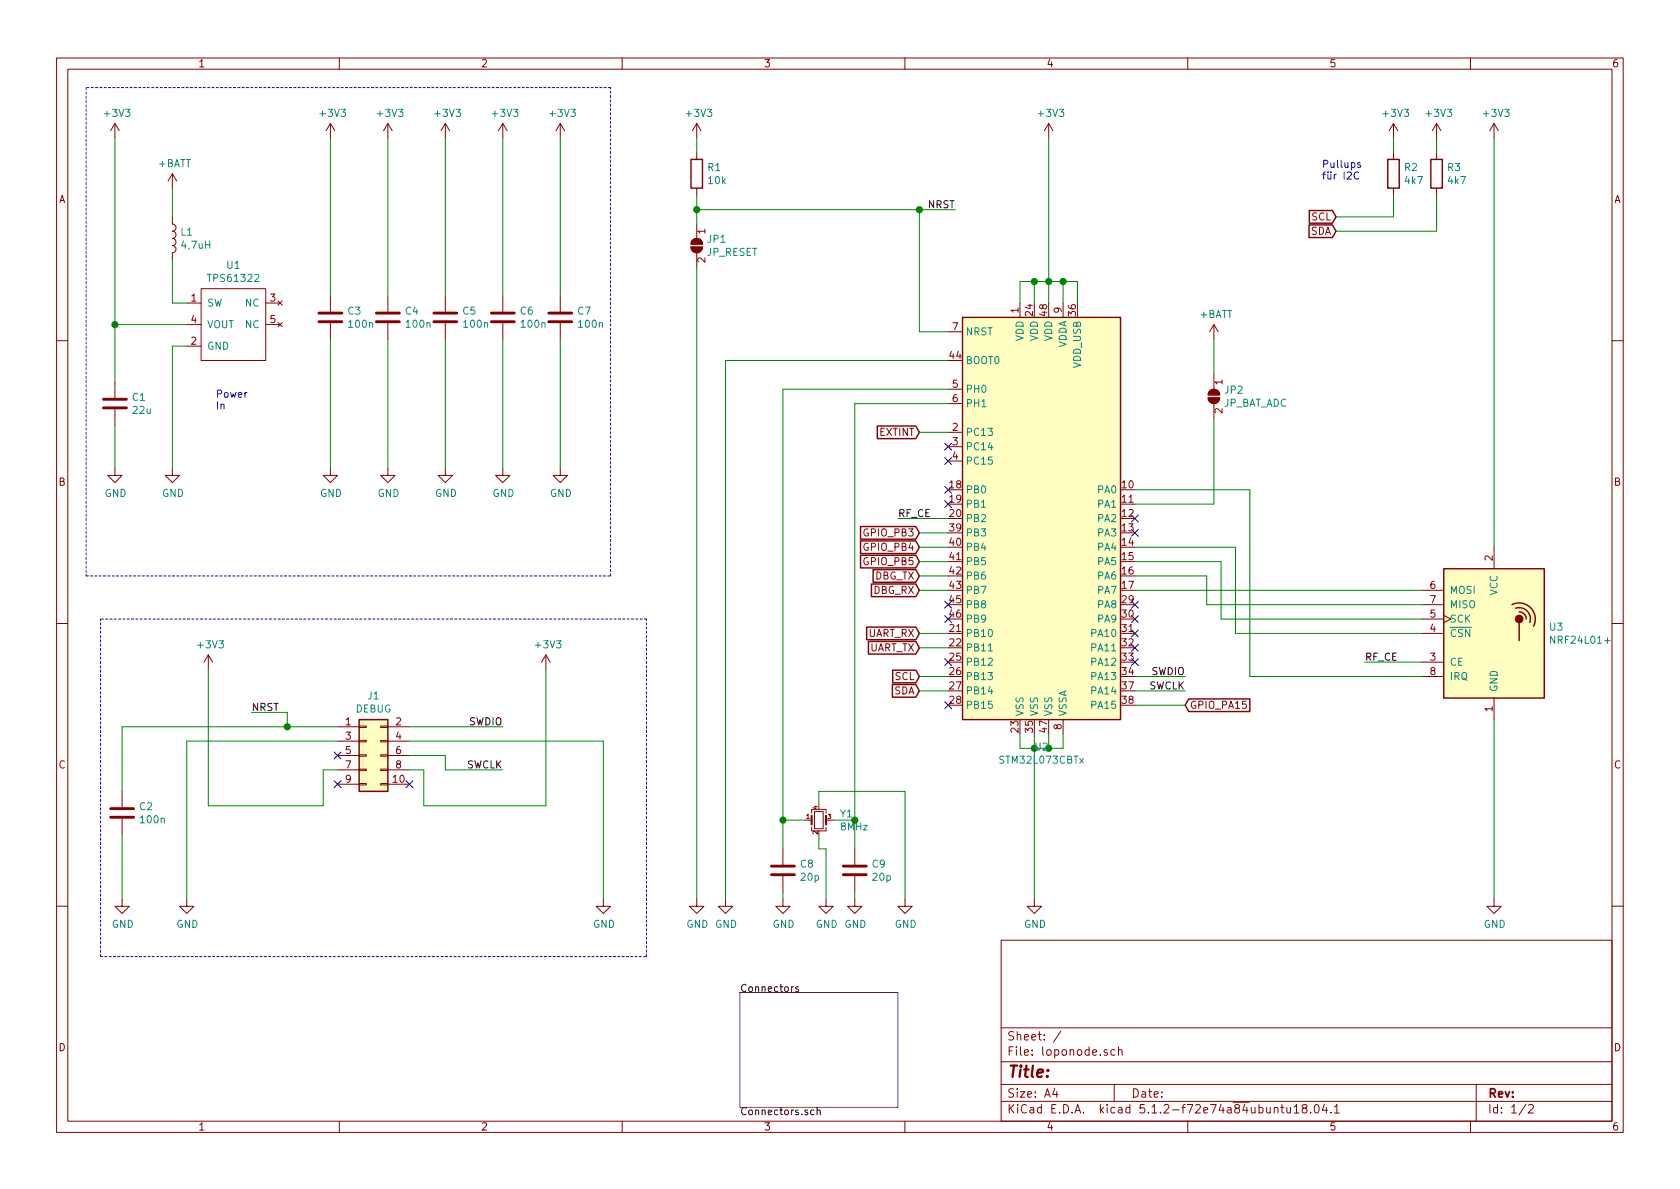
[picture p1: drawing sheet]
EESchema Schematic File Version 4
LIBS:loponode-cache
EELAYER 29 0
EELAYER END
$Descr A4 11693 8268
encoding utf-8
Sheet 1 2
Title ""
Date ""
Rev ""
Comp ""
Comment1 ""
Comment2 ""
Comment3 ""
Comment4 ""
$EndDescr
$Comp
L RF:NRF24L01_Breakout U3
U 1 1
P 10400 4400
F 0 "U3" H 10780 4446 50  0000 L CNN
F 1 "NRF24L01+" H 10780 4355 50  0000 L CNN
F 2 "RF_Module:nRF24L01_Breakout" H 10550 5000 50  0001 L CIN
F 3 "http://www.nordicsemi.com/eng/content/download/2730/34105/file/nRF24L01_Product_Specification_v2_0.pdf" H 10400 4300 50  0001 C CNN
	1    10400 4400
	1    0    0    -1  
$EndComp
$Comp
L tps61322:TPS61322 U1
U 1 1
P 1600 2250
F 0 "U1" H 1625 2665 50  0000 C CNN
F 1 "TPS61322" H 1625 2574 50  0000 C CNN
F 2 "SOT95P280X145-5N:SOT95P280X145-5N" H 1100 2950 50  0001 C CNN
F 3 "" H 1100 2950 50  0001 C CNN
	1    1600 2250
	1    0    0    -1  
$EndComp
$Comp
L power:+BATT #PWR0101
U 1 1
P 1200 1300
F 0 "#PWR0101" H 1200 1150 50  0001 C CNN
F 1 "+BATT" H 1215 1473 50  0000 C CNN
F 2 "" H 1200 1300 50  0001 C CNN
F 3 "" H 1200 1300 50  0001 C CNN
	1    1200 1300
	1    0    0    -1  
$EndComp
$Comp
L Device:L L1
U 1 1
P 1200 1650
F 0 "L1" H 1253 1696 50  0000 L CNN
F 1 "4,7uH" H 1253 1605 50  0000 L CNN
F 2 "Inductor_SMD:L_1210_3225Metric_Pad1.42x2.65mm_HandSolder" H 1200 1650 50  0001 C CNN
F 3 "~" H 1200 1650 50  0001 C CNN
	1    1200 1650
	1    0    0    -1  
$EndComp
Wire Wire Line
	1300 2100 1200 2100
$Comp
L power:+3V3 #PWR0102
U 1 1
P 800 950
F 0 "#PWR0102" H 800 800 50  0001 C CNN
F 1 "+3V3" H 815 1123 50  0000 C CNN
F 2 "" H 800 950 50  0001 C CNN
F 3 "" H 800 950 50  0001 C CNN
	1    800  950 
	1    0    0    -1  
$EndComp
Wire Wire Line
	800  2250 1300 2250
$Comp
L power:GND #PWR0103
U 1 1
P 1200 3250
F 0 "#PWR0103" H 1200 3000 50  0001 C CNN
F 1 "GND" H 1205 3077 50  0000 C CNN
F 2 "" H 1200 3250 50  0001 C CNN
F 3 "" H 1200 3250 50  0001 C CNN
	1    1200 3250
	1    0    0    -1  
$EndComp
Wire Wire Line
	1200 2400 1300 2400
$Comp
L power:GND #PWR0104
U 1 1
P 800 3250
F 0 "#PWR0104" H 800 3000 50  0001 C CNN
F 1 "GND" H 805 3077 50  0000 C CNN
F 2 "" H 800 3250 50  0001 C CNN
F 3 "" H 800 3250 50  0001 C CNN
	1    800  3250
	1    0    0    -1  
$EndComp
$Comp
L Device:C C1
U 1 1
P 800 2800
F 0 "C1" H 915 2846 50  0000 L CNN
F 1 "22u" H 915 2755 50  0000 L CNN
F 2 "Capacitor_SMD:C_0805_2012Metric_Pad1.15x1.40mm_HandSolder" H 838 2650 50  0001 C CNN
F 3 "~" H 800 2800 50  0001 C CNN
	1    800  2800
	1    0    0    -1  
$EndComp
Wire Wire Line
	8400 4200 8400 4000
Wire Wire Line
	8400 4000 7900 4000
Wire Wire Line
	8500 3900 8500 4300
Wire Wire Line
	7900 3900 8500 3900
Wire Wire Line
	8600 4400 8600 3800
Wire Wire Line
	8600 3800 7900 3800
$Comp
L power:GND #PWR0105
U 1 1
P 10400 6250
F 0 "#PWR0105" H 10400 6000 50  0001 C CNN
F 1 "GND" H 10405 6077 50  0000 C CNN
F 2 "" H 10400 6250 50  0001 C CNN
F 3 "" H 10400 6250 50  0001 C CNN
	1    10400 6250
	1    0    0    -1  
$EndComp
$Comp
L power:+3V3 #PWR0106
U 1 1
P 10400 950
F 0 "#PWR0106" H 10400 800 50  0001 C CNN
F 1 "+3V3" H 10415 1123 50  0000 C CNN
F 2 "" H 10400 950 50  0001 C CNN
F 3 "" H 10400 950 50  0001 C CNN
	1    10400 950 
	1    0    0    -1  
$EndComp
Wire Wire Line
	10400 950  10400 3800
$Comp
L power:+3V3 #PWR0107
U 1 1
P 7300 950
F 0 "#PWR0107" H 7300 800 50  0001 C CNN
F 1 "+3V3" H 7315 1123 50  0000 C CNN
F 2 "" H 7300 950 50  0001 C CNN
F 3 "" H 7300 950 50  0001 C CNN
	1    7300 950 
	1    0    0    -1  
$EndComp
Wire Wire Line
	7100 2100 7100 1950
Wire Wire Line
	7100 1950 7200 1950
Wire Wire Line
	7500 1950 7500 2100
Wire Wire Line
	7400 2100 7400 1950
Connection ~ 7400 1950
Wire Wire Line
	7400 1950 7500 1950
Wire Wire Line
	7300 2100 7300 1950
Connection ~ 7300 1950
Wire Wire Line
	7300 1950 7400 1950
Wire Wire Line
	7200 2100 7200 1950
Connection ~ 7200 1950
Wire Wire Line
	7200 1950 7300 1950
Wire Wire Line
	7300 950  7300 1950
$Comp
L Device:C C3
U 1 1
P 2300 2200
F 0 "C3" H 2415 2246 50  0000 L CNN
F 1 "100n" H 2415 2155 50  0000 L CNN
F 2 "Capacitor_SMD:C_0805_2012Metric_Pad1.15x1.40mm_HandSolder" H 2338 2050 50  0001 C CNN
F 3 "~" H 2300 2200 50  0001 C CNN
	1    2300 2200
	1    0    0    -1  
$EndComp
$Comp
L power:+3V3 #PWR0108
U 1 1
P 2300 950
F 0 "#PWR0108" H 2300 800 50  0001 C CNN
F 1 "+3V3" H 2315 1123 50  0000 C CNN
F 2 "" H 2300 950 50  0001 C CNN
F 3 "" H 2300 950 50  0001 C CNN
	1    2300 950 
	1    0    0    -1  
$EndComp
$Comp
L power:GND #PWR0109
U 1 1
P 2300 3250
F 0 "#PWR0109" H 2300 3000 50  0001 C CNN
F 1 "GND" H 2305 3077 50  0000 C CNN
F 2 "" H 2300 3250 50  0001 C CNN
F 3 "" H 2300 3250 50  0001 C CNN
	1    2300 3250
	1    0    0    -1  
$EndComp
$Comp
L Device:C C4
U 1 1
P 2700 2200
F 0 "C4" H 2815 2246 50  0000 L CNN
F 1 "100n" H 2815 2155 50  0000 L CNN
F 2 "Capacitor_SMD:C_0805_2012Metric_Pad1.15x1.40mm_HandSolder" H 2738 2050 50  0001 C CNN
F 3 "~" H 2700 2200 50  0001 C CNN
	1    2700 2200
	1    0    0    -1  
$EndComp
$Comp
L power:+3V3 #PWR0110
U 1 1
P 2700 950
F 0 "#PWR0110" H 2700 800 50  0001 C CNN
F 1 "+3V3" H 2715 1123 50  0000 C CNN
F 2 "" H 2700 950 50  0001 C CNN
F 3 "" H 2700 950 50  0001 C CNN
	1    2700 950 
	1    0    0    -1  
$EndComp
$Comp
L power:GND #PWR0111
U 1 1
P 2700 3250
F 0 "#PWR0111" H 2700 3000 50  0001 C CNN
F 1 "GND" H 2705 3077 50  0000 C CNN
F 2 "" H 2700 3250 50  0001 C CNN
F 3 "" H 2700 3250 50  0001 C CNN
	1    2700 3250
	1    0    0    -1  
$EndComp
$Comp
L Device:C C5
U 1 1
P 3100 2200
F 0 "C5" H 3215 2246 50  0000 L CNN
F 1 "100n" H 3215 2155 50  0000 L CNN
F 2 "Capacitor_SMD:C_0805_2012Metric_Pad1.15x1.40mm_HandSolder" H 3138 2050 50  0001 C CNN
F 3 "~" H 3100 2200 50  0001 C CNN
	1    3100 2200
	1    0    0    -1  
$EndComp
$Comp
L power:+3V3 #PWR0112
U 1 1
P 3100 950
F 0 "#PWR0112" H 3100 800 50  0001 C CNN
F 1 "+3V3" H 3115 1123 50  0000 C CNN
F 2 "" H 3100 950 50  0001 C CNN
F 3 "" H 3100 950 50  0001 C CNN
	1    3100 950 
	1    0    0    -1  
$EndComp
$Comp
L power:GND #PWR0113
U 1 1
P 3100 3250
F 0 "#PWR0113" H 3100 3000 50  0001 C CNN
F 1 "GND" H 3105 3077 50  0000 C CNN
F 2 "" H 3100 3250 50  0001 C CNN
F 3 "" H 3100 3250 50  0001 C CNN
	1    3100 3250
	1    0    0    -1  
$EndComp
$Comp
L Device:C C6
U 1 1
P 3500 2200
F 0 "C6" H 3615 2246 50  0000 L CNN
F 1 "100n" H 3615 2155 50  0000 L CNN
F 2 "Capacitor_SMD:C_0805_2012Metric_Pad1.15x1.40mm_HandSolder" H 3538 2050 50  0001 C CNN
F 3 "~" H 3500 2200 50  0001 C CNN
	1    3500 2200
	1    0    0    -1  
$EndComp
$Comp
L power:+3V3 #PWR0114
U 1 1
P 3500 950
F 0 "#PWR0114" H 3500 800 50  0001 C CNN
F 1 "+3V3" H 3515 1123 50  0000 C CNN
F 2 "" H 3500 950 50  0001 C CNN
F 3 "" H 3500 950 50  0001 C CNN
	1    3500 950 
	1    0    0    -1  
$EndComp
$Comp
L power:GND #PWR0115
U 1 1
P 3500 3250
F 0 "#PWR0115" H 3500 3000 50  0001 C CNN
F 1 "GND" H 3505 3077 50  0000 C CNN
F 2 "" H 3500 3250 50  0001 C CNN
F 3 "" H 3500 3250 50  0001 C CNN
	1    3500 3250
	1    0    0    -1  
$EndComp
$Comp
L Device:C C7
U 1 1
P 3900 2200
F 0 "C7" H 4015 2246 50  0000 L CNN
F 1 "100n" H 4015 2155 50  0000 L CNN
F 2 "Capacitor_SMD:C_0805_2012Metric_Pad1.15x1.40mm_HandSolder" H 3938 2050 50  0001 C CNN
F 3 "~" H 3900 2200 50  0001 C CNN
	1    3900 2200
	1    0    0    -1  
$EndComp
$Comp
L power:+3V3 #PWR0116
U 1 1
P 3900 950
F 0 "#PWR0116" H 3900 800 50  0001 C CNN
F 1 "+3V3" H 3915 1123 50  0000 C CNN
F 2 "" H 3900 950 50  0001 C CNN
F 3 "" H 3900 950 50  0001 C CNN
	1    3900 950 
	1    0    0    -1  
$EndComp
$Comp
L power:GND #PWR0117
U 1 1
P 3900 3250
F 0 "#PWR0117" H 3900 3000 50  0001 C CNN
F 1 "GND" H 3905 3077 50  0000 C CNN
F 2 "" H 3900 3250 50  0001 C CNN
F 3 "" H 3900 3250 50  0001 C CNN
	1    3900 3250
	1    0    0    -1  
$EndComp
$Comp
L power:GND #PWR0118
U 1 1
P 7200 6250
F 0 "#PWR0118" H 7200 6000 50  0001 C CNN
F 1 "GND" H 7205 6077 50  0000 C CNN
F 2 "" H 7200 6250 50  0001 C CNN
F 3 "" H 7200 6250 50  0001 C CNN
	1    7200 6250
	1    0    0    -1  
$EndComp
Wire Wire Line
	7100 5100 7100 5200
Wire Wire Line
	7100 5200 7200 5200
Wire Wire Line
	7400 5200 7400 5100
Wire Wire Line
	7300 5100 7300 5200
Connection ~ 7300 5200
Wire Wire Line
	7300 5200 7400 5200
Wire Wire Line
	7200 5100 7200 5200
Connection ~ 7200 5200
Wire Wire Line
	7200 5200 7300 5200
$Comp
L power:+3V3 #PWR0119
U 1 1
P 4850 950
F 0 "#PWR0119" H 4850 800 50  0001 C CNN
F 1 "+3V3" H 4865 1123 50  0000 C CNN
F 2 "" H 4850 950 50  0001 C CNN
F 3 "" H 4850 950 50  0001 C CNN
	1    4850 950 
	1    0    0    -1  
$EndComp
$Comp
L Device:R R1
U 1 1
P 4850 1200
F 0 "R1" H 4920 1246 50  0000 L CNN
F 1 "10k" H 4920 1155 50  0000 L CNN
F 2 "Resistor_SMD:R_0805_2012Metric_Pad1.15x1.40mm_HandSolder" V 4780 1200 50  0001 C CNN
F 3 "~" H 4850 1200 50  0001 C CNN
	1    4850 1200
	1    0    0    -1  
$EndComp
$Comp
L power:GND #PWR0120
U 1 1
P 4850 6250
F 0 "#PWR0120" H 4850 6000 50  0001 C CNN
F 1 "GND" H 4855 6077 50  0000 C CNN
F 2 "" H 4850 6250 50  0001 C CNN
F 3 "" H 4850 6250 50  0001 C CNN
	1    4850 6250
	1    0    0    -1  
$EndComp
$Comp
L Jumper:SolderJumper_2_Open JP1
U 1 1
P 4850 1700
F 0 "JP1" V 4804 1768 50  0000 L CNN
F 1 "JP_RESET" V 4895 1768 50  0000 L CNN
F 2 "Jumper:SolderJumper-2_P1.3mm_Open_TrianglePad1.0x1.5mm" H 4850 1700 50  0001 C CNN
F 3 "~" H 4850 1700 50  0001 C CNN
	1    4850 1700
	0    1    1    0   
$EndComp
$Comp
L Connector_Generic:Conn_02x05_Odd_Even J1
U 1 1
P 2550 5250
F 0 "J1" H 2600 5667 50  0000 C CNN
F 1 "DEBUG" H 2600 5576 50  0000 C CNN
F 2 "Connector_PinHeader_2.54mm:PinHeader_2x05_P2.54mm_Vertical" H 2550 5250 50  0001 C CNN
F 3 "~" H 2550 5250 50  0001 C CNN
	1    2550 5250
	1    0    0    -1  
$EndComp
Wire Wire Line
	1200 1300 1200 1500
Wire Wire Line
	1200 1800 1200 2100
Wire Wire Line
	800  2250 800  2650
Wire Wire Line
	800  2950 800  3250
Wire Wire Line
	1200 3250 1200 2400
Wire Wire Line
	2300 2350 2300 3250
Wire Wire Line
	2700 3250 2700 2350
Wire Wire Line
	3100 2350 3100 3250
Wire Wire Line
	3500 3250 3500 2350
Wire Wire Line
	3900 2350 3900 3250
Wire Wire Line
	800  950  800  2250
Connection ~ 800  2250
Wire Wire Line
	2300 2050 2300 950 
Wire Wire Line
	2700 950  2700 2050
Wire Wire Line
	3100 2050 3100 950 
Wire Wire Line
	3500 950  3500 2050
Wire Wire Line
	3900 950  3900 2050
Wire Notes Line
	4250 4000 4250 600 
Wire Notes Line
	4250 600  600  600 
Wire Notes Line
	600  600  600  4000
Wire Notes Line
	600  4000 4250 4000
$Comp
L power:GND #PWR0121
U 1 1
P 4200 6250
F 0 "#PWR0121" H 4200 6000 50  0001 C CNN
F 1 "GND" H 4205 6077 50  0000 C CNN
F 2 "" H 4200 6250 50  0001 C CNN
F 3 "" H 4200 6250 50  0001 C CNN
	1    4200 6250
	1    0    0    -1  
$EndComp
$Comp
L power:GND #PWR0122
U 1 1
P 1300 6250
F 0 "#PWR0122" H 1300 6000 50  0001 C CNN
F 1 "GND" H 1305 6077 50  0000 C CNN
F 2 "" H 1300 6250 50  0001 C CNN
F 3 "" H 1300 6250 50  0001 C CNN
	1    1300 6250
	1    0    0    -1  
$EndComp
Wire Wire Line
	2850 5150 4200 5150
Wire Wire Line
	4200 5150 4200 6250
$Comp
L power:+3V3 #PWR0123
U 1 1
P 1450 4650
F 0 "#PWR0123" H 1450 4500 50  0001 C CNN
F 1 "+3V3" H 1465 4823 50  0000 C CNN
F 2 "" H 1450 4650 50  0001 C CNN
F 3 "" H 1450 4650 50  0001 C CNN
	1    1450 4650
	1    0    0    -1  
$EndComp
$Comp
L power:+3V3 #PWR0124
U 1 1
P 3800 4650
F 0 "#PWR0124" H 3800 4500 50  0001 C CNN
F 1 "+3V3" H 3815 4823 50  0000 C CNN
F 2 "" H 3800 4650 50  0001 C CNN
F 3 "" H 3800 4650 50  0001 C CNN
	1    3800 4650
	1    0    0    -1  
$EndComp
Wire Wire Line
	2250 5600 2250 5350
Wire Wire Line
	2250 5350 2350 5350
Wire Wire Line
	2950 5600 2950 5350
Wire Wire Line
	2950 5350 2850 5350
Text Label 3500 5350 2    50   ~ 0
SWCLK
Wire Wire Line
	3500 5350 3100 5350
Wire Wire Line
	3100 5350 3100 5250
Wire Wire Line
	3100 5250 2850 5250
Text Label 1750 4950 0    50   ~ 0
NRST
Text Label 3500 5050 2    50   ~ 0
SWDIO
Wire Wire Line
	3500 5050 2850 5050
Wire Wire Line
	2250 5600 1450 5600
Wire Wire Line
	1450 5600 1450 4650
Wire Wire Line
	3800 4650 3800 5600
Wire Wire Line
	3800 5600 2950 5600
Wire Notes Line
	700  6650 4500 6650
Wire Notes Line
	4500 6650 4500 4300
Wire Notes Line
	4500 4300 700  4300
Wire Notes Line
	700  6650 700  4300
Wire Wire Line
	4850 1050 4850 950 
Wire Wire Line
	4850 1550 4850 1450
Wire Wire Line
	4850 1450 6400 1450
Wire Wire Line
	6400 1450 6400 2300
Wire Wire Line
	6400 2300 6600 2300
Connection ~ 4850 1450
Wire Wire Line
	4850 1450 4850 1350
Wire Wire Line
	7900 4700 8250 4700
Wire Wire Line
	7900 4800 8250 4800
Text Label 6650 1450 2    50   ~ 0
NRST
Connection ~ 6400 1450
Wire Wire Line
	6400 1450 6650 1450
$Comp
L Device:C C2
U 1 1
P 850 5650
F 0 "C2" H 965 5696 50  0000 L CNN
F 1 "100n" H 965 5605 50  0000 L CNN
F 2 "Capacitor_SMD:C_0805_2012Metric_Pad1.15x1.40mm_HandSolder" H 888 5500 50  0001 C CNN
F 3 "~" H 850 5650 50  0001 C CNN
	1    850  5650
	1    0    0    -1  
$EndComp
Wire Wire Line
	1300 6250 1300 5150
Wire Wire Line
	1300 5150 2350 5150
Wire Wire Line
	850  5050 850  5500
Wire Wire Line
	850  5050 2000 5050
$Comp
L power:GND #PWR0125
U 1 1
P 850 6250
F 0 "#PWR0125" H 850 6000 50  0001 C CNN
F 1 "GND" H 855 6077 50  0000 C CNN
F 2 "" H 850 6250 50  0001 C CNN
F 3 "" H 850 6250 50  0001 C CNN
	1    850  6250
	1    0    0    -1  
$EndComp
Wire Wire Line
	850  6250 850  5800
Wire Wire Line
	1750 4950 2000 4950
Wire Wire Line
	2000 4950 2000 5050
Connection ~ 2000 5050
Wire Wire Line
	2000 5050 2350 5050
$Comp
L power:GND #PWR0126
U 1 1
P 5050 6250
F 0 "#PWR0126" H 5050 6000 50  0001 C CNN
F 1 "GND" H 5055 6077 50  0000 C CNN
F 2 "" H 5050 6250 50  0001 C CNN
F 3 "" H 5050 6250 50  0001 C CNN
	1    5050 6250
	1    0    0    -1  
$EndComp
Wire Wire Line
	5050 6250 5050 2500
Wire Wire Line
	5050 2500 6600 2500
$Comp
L power:GND #PWR0127
U 1 1
P 5450 6250
F 0 "#PWR0127" H 5450 6000 50  0001 C CNN
F 1 "GND" H 5455 6077 50  0000 C CNN
F 2 "" H 5450 6250 50  0001 C CNN
F 3 "" H 5450 6250 50  0001 C CNN
	1    5450 6250
	1    0    0    -1  
$EndComp
$Comp
L power:GND #PWR0128
U 1 1
P 5950 6250
F 0 "#PWR0128" H 5950 6000 50  0001 C CNN
F 1 "GND" H 5955 6077 50  0000 C CNN
F 2 "" H 5950 6250 50  0001 C CNN
F 3 "" H 5950 6250 50  0001 C CNN
	1    5950 6250
	1    0    0    -1  
$EndComp
$Comp
L Device:C C9
U 1 1
P 5950 6050
F 0 "C9" H 6065 6096 50  0000 L CNN
F 1 "20p" H 6065 6005 50  0000 L CNN
F 2 "Capacitor_SMD:C_0805_2012Metric_Pad1.15x1.40mm_HandSolder" H 5988 5900 50  0001 C CNN
F 3 "~" H 5950 6050 50  0001 C CNN
	1    5950 6050
	1    0    0    -1  
$EndComp
$Comp
L Device:C C8
U 1 1
P 5450 6050
F 0 "C8" H 5565 6096 50  0000 L CNN
F 1 "20p" H 5565 6005 50  0000 L CNN
F 2 "Capacitor_SMD:C_0805_2012Metric_Pad1.15x1.40mm_HandSolder" H 5488 5900 50  0001 C CNN
F 3 "~" H 5450 6050 50  0001 C CNN
	1    5450 6050
	1    0    0    -1  
$EndComp
Wire Wire Line
	5450 2700 6600 2700
Wire Wire Line
	6600 2800 5950 2800
Wire Wire Line
	7900 4100 9900 4100
Wire Wire Line
	8400 4200 9900 4200
Wire Wire Line
	8500 4300 9900 4300
Wire Wire Line
	8600 4400 9900 4400
$Comp
L power:+BATT #PWR0129
U 1 1
P 8450 2350
F 0 "#PWR0129" H 8450 2200 50  0001 C CNN
F 1 "+BATT" H 8465 2523 50  0000 C CNN
F 2 "" H 8450 2350 50  0001 C CNN
F 3 "" H 8450 2350 50  0001 C CNN
	1    8450 2350
	1    0    0    -1  
$EndComp
$Comp
L Jumper:SolderJumper_2_Open JP2
U 1 1
P 8450 2750
F 0 "JP2" V 8404 2818 50  0000 L CNN
F 1 "JP_BAT_ADC" V 8495 2818 50  0000 L CNN
F 2 "Jumper:SolderJumper-2_P1.3mm_Open_TrianglePad1.0x1.5mm" H 8450 2750 50  0001 C CNN
F 3 "~" H 8450 2750 50  0001 C CNN
	1    8450 2750
	0    1    1    0   
$EndComp
Wire Wire Line
	8450 2350 8450 2600
$Sheet
S 5150 6900 1100 800 
U 5D16888B
F0 "Connectors" 50
F1 "Connectors.sch" 50
$EndSheet
Text GLabel 6400 4000 0    50   Input ~ 0
DBG_TX
Text GLabel 6400 4100 0    50   Input ~ 0
DBG_RX
Text GLabel 6400 4400 0    50   Input ~ 0
UART_RX
Text GLabel 6400 4500 0    50   Input ~ 0
UART_TX
Wire Wire Line
	6400 4500 6600 4500
Wire Wire Line
	6600 4400 6400 4400
Wire Wire Line
	6400 4100 6600 4100
Wire Wire Line
	6600 4000 6400 4000
Text GLabel 6400 3000 0    50   Input ~ 0
EXTINT
Wire Wire Line
	6400 3000 6600 3000
Text GLabel 6400 4700 0    50   Input ~ 0
SCL
Text GLabel 6400 4800 0    50   Input ~ 0
SDA
Text GLabel 6400 3700 0    50   Input ~ 0
GPIO_PB3
Text GLabel 6400 3800 0    50   Input ~ 0
GPIO_PB4
Text GLabel 6400 3900 0    50   Input ~ 0
GPIO_PB5
Wire Wire Line
	6400 3700 6600 3700
Wire Wire Line
	6600 3800 6400 3800
Wire Wire Line
	6400 3900 6600 3900
Text GLabel 8250 4900 2    50   Input ~ 0
GPIO_PA15
Wire Wire Line
	8250 4900 7900 4900
NoConn ~ 6600 3100
NoConn ~ 6600 3200
NoConn ~ 6600 3400
NoConn ~ 6600 3500
NoConn ~ 6600 4600
NoConn ~ 6600 4900
NoConn ~ 7900 4400
NoConn ~ 7900 4300
NoConn ~ 7900 4200
NoConn ~ 7900 3700
NoConn ~ 7900 3600
Text Label 8250 4700 2    50   ~ 0
SWDIO
Text Label 8250 4800 2    50   ~ 0
SWCLK
NoConn ~ 2350 5450
NoConn ~ 2850 5450
NoConn ~ 2350 5250
$Comp
L power:+3V3 #PWR0130
U 1 1
P 10000 950
F 0 "#PWR0130" H 10000 800 50  0001 C CNN
F 1 "+3V3" H 10015 1123 50  0000 C CNN
F 2 "" H 10000 950 50  0001 C CNN
F 3 "" H 10000 950 50  0001 C CNN
	1    10000 950 
	1    0    0    -1  
$EndComp
$Comp
L power:+3V3 #PWR0138
U 1 1
P 9700 950
F 0 "#PWR0138" H 9700 800 50  0001 C CNN
F 1 "+3V3" H 9715 1123 50  0000 C CNN
F 2 "" H 9700 950 50  0001 C CNN
F 3 "" H 9700 950 50  0001 C CNN
	1    9700 950 
	1    0    0    -1  
$EndComp
Text GLabel 9300 1500 0    50   Input ~ 0
SCL
Text GLabel 9300 1600 0    50   Input ~ 0
SDA
$Comp
L Device:R R2
U 1 1
P 9700 1200
F 0 "R2" H 9770 1246 50  0000 L CNN
F 1 "4k7" H 9770 1155 50  0000 L CNN
F 2 "Resistor_SMD:R_0805_2012Metric_Pad1.15x1.40mm_HandSolder" V 9630 1200 50  0001 C CNN
F 3 "~" H 9700 1200 50  0001 C CNN
	1    9700 1200
	1    0    0    -1  
$EndComp
$Comp
L Device:R R3
U 1 1
P 10000 1200
F 0 "R3" H 10070 1246 50  0000 L CNN
F 1 "4k7" H 10070 1155 50  0000 L CNN
F 2 "Resistor_SMD:R_0805_2012Metric_Pad1.15x1.40mm_HandSolder" V 9930 1200 50  0001 C CNN
F 3 "~" H 10000 1200 50  0001 C CNN
	1    10000 1200
	1    0    0    -1  
$EndComp
Wire Wire Line
	10000 1050 10000 950 
Wire Wire Line
	9700 950  9700 1050
Wire Wire Line
	9700 1350 9700 1500
Wire Wire Line
	9300 1500 9700 1500
Wire Wire Line
	10000 1600 10000 1350
Wire Wire Line
	9300 1600 10000 1600
Text Notes 9200 1250 0    50   ~ 0
Pullups\nfür I2C
Text Notes 1500 2850 0    50   ~ 0
Power\nIn
Wire Wire Line
	4850 1850 4850 6250
Wire Wire Line
	5450 6200 5450 6250
Wire Wire Line
	5950 6200 5950 6250
Wire Wire Line
	7200 6250 7200 5200
Wire Wire Line
	10400 5000 10400 6250
$Comp
L MCU_ST_STM32L0:STM32L073CBTx U2
U 1 1
P 7300 3600
F 0 "U2" H 7250 2011 50  0000 C CNN
F 1 "STM32L073CBTx" H 7250 1920 50  0000 C CNN
F 2 "Package_QFP:LQFP-48_7x7mm_P0.5mm" H 6700 2200 50  0001 R CNN
F 3 "http://www.st.com/st-web-ui/static/active/en/resource/technical/document/datasheet/DM00141036.pdf" H 7300 3600 50  0001 C CNN
	1    7300 3600
	1    0    0    -1  
$EndComp
Wire Wire Line
	6400 4700 6600 4700
Wire Wire Line
	6600 4800 6400 4800
Text Label 6250 3600 0    50   ~ 0
RF_CE
Wire Wire Line
	6250 3600 6600 3600
Text Label 9500 4600 0    50   ~ 0
RF_CE
Wire Wire Line
	9500 4600 9900 4600
Wire Wire Line
	7900 3400 8700 3400
Wire Wire Line
	8700 3400 8700 4700
Wire Wire Line
	8700 4700 9900 4700
Wire Wire Line
	7900 3500 8450 3500
Wire Wire Line
	8450 3500 8450 2900
NoConn ~ 7900 4500
NoConn ~ 7900 4600
NoConn ~ 6600 4300
NoConn ~ 6600 4200
$Comp
L Device:Crystal_GND24_Small Y1
U 1 1
P 5700 5700
F 0 "Y1" H 5844 5746 50  0000 L CNN
F 1 "8MHz" H 5844 5655 50  0000 L CNN
F 2 "Crystal:Crystal_SMD_EuroQuartz_MQ-4Pin_7.0x5.0mm_HandSoldering" H 5700 5700 50  0001 C CNN
F 3 "~" H 5700 5700 50  0001 C CNN
	1    5700 5700
	1    0    0    -1  
$EndComp
Wire Wire Line
	5950 2800 5950 5700
Wire Wire Line
	5450 2700 5450 5700
Wire Wire Line
	5600 5700 5450 5700
Connection ~ 5450 5700
Wire Wire Line
	5450 5700 5450 5900
Wire Wire Line
	5800 5700 5950 5700
Connection ~ 5950 5700
Wire Wire Line
	5950 5700 5950 5900
$Comp
L power:GND #PWR0140
U 1 1
P 5750 6250
F 0 "#PWR0140" H 5750 6000 50  0001 C CNN
F 1 "GND" H 5755 6077 50  0000 C CNN
F 2 "" H 5750 6250 50  0001 C CNN
F 3 "" H 5750 6250 50  0001 C CNN
	1    5750 6250
	1    0    0    -1  
$EndComp
$Comp
L power:GND #PWR0141
U 1 1
P 6300 6250
F 0 "#PWR0141" H 6300 6000 50  0001 C CNN
F 1 "GND" H 6305 6077 50  0000 C CNN
F 2 "" H 6300 6250 50  0001 C CNN
F 3 "" H 6300 6250 50  0001 C CNN
	1    6300 6250
	1    0    0    -1  
$EndComp
Wire Wire Line
	5750 6250 5750 5900
Wire Wire Line
	5750 5900 5700 5900
Wire Wire Line
	5700 5900 5700 5800
Wire Wire Line
	5700 5600 5700 5500
Wire Wire Line
	5700 5500 6300 5500
Wire Wire Line
	6300 5500 6300 6250
$EndSCHEMATC
